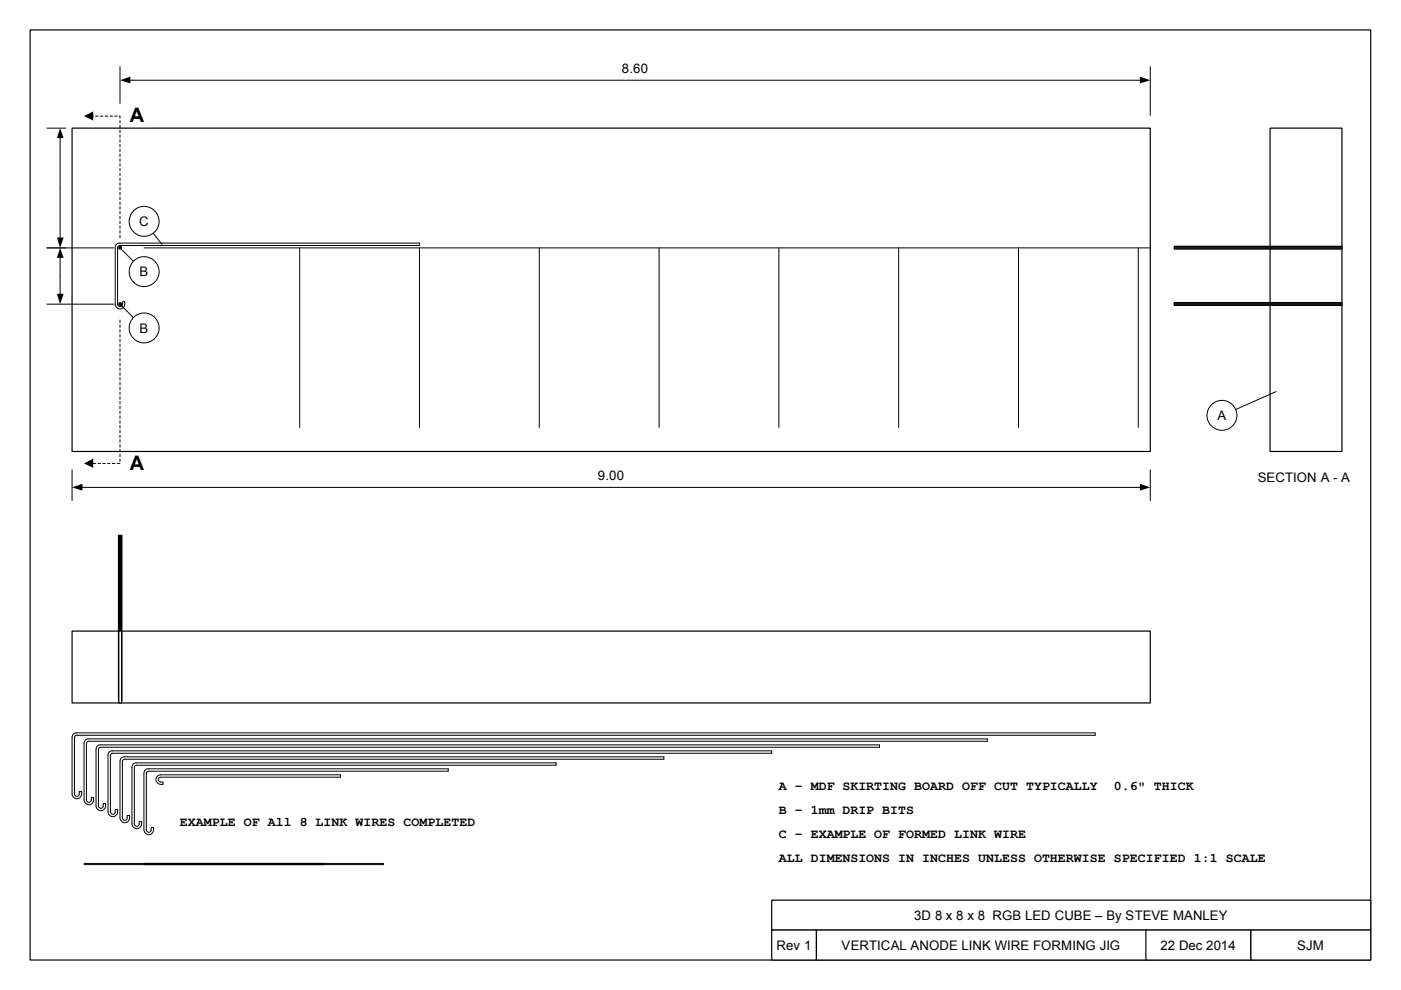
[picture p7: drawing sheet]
<svg xmlns="http://www.w3.org/2000/svg" width="297mm" height="210mm" viewBox="0 0 297 210" stroke-linecap="round" stroke-linejoin="round" font-family="sans-serif">
<path d="M6.4 6.3h284.2v197.3h-284.2zM15.3 27.2h228.6v68.6h-228.6zM269.3 27.2h15.2v68.6h-15.2z" fill="none" stroke="#000" stroke-width=".25"/>
<path d="M163.6 190.9h127v6.4h-127z" fill-rule="evenodd" fill="#fff"/>
<path d="M163.6 190.9h127v6.4h-127z" fill="none" stroke="#000" stroke-width=".25"/>
<path d="M163.6 197.3h9.5v6.3h-9.5z" fill-rule="evenodd" fill="#fff"/>
<path d="M163.6 197.3h9.5v6.3h-9.5z" fill="none" stroke="#000" stroke-width=".25"/>
<path d="M173.1 197.3h69.8v6.3h-69.8z" fill-rule="evenodd" fill="#fff"/>
<path d="M173.1 197.3h69.8v6.3h-69.8z" fill="none" stroke="#000" stroke-width=".25"/>
<path d="M242.9 197.3h22.3v6.3h-22.3z" fill-rule="evenodd" fill="#fff"/>
<path d="M242.9 197.3h22.3v6.3h-22.3z" fill="none" stroke="#000" stroke-width=".25"/>
<path d="M265.2 197.3h25.4v6.3h-25.4z" fill-rule="evenodd" fill="#fff"/>
<path d="M265.2 197.3h25.4v6.3h-25.4z" fill="none" stroke="#000" stroke-width=".25"/>
<path d="M25.4 50.5v-25.9h-5.8M25.4 67.8v30.5h-5.8" fill="none" stroke="#000" stroke-width=".21" stroke-dasharray=".7 .3" stroke-linecap="butt"/>
<path d="M17.8 24.6l2-1v2zM17.8 98.3l2-1v1.9z" fill="#000"/>
<path d="M270.5 83.1l-11.4 5" fill="none" stroke="#000" stroke-width=".21"/>
<circle cx="259.1" cy="88.1" r="3.2" fill="#fff"/>
<circle cx="259.1" cy="88.1" r="3.2" fill="none" stroke="#000" stroke-width=".21"/>
<path d="M243.9 99.7v6.5zM15.3 99.7v6.5z" fill-rule="evenodd" fill="#fff"/>
<path d="M15.3 99.7v6.5zM243.9 99.7v6.5zM17.3 103.4h224.5" fill="none" stroke="#000" stroke-width=".21"/>
<path d="M15.3 103.4l2.2-.8v1.5zM241.7 102.6l2.2 .8-2.2 .7z" fill="#000"/>
<path d="M126.7 99.2h5.5v3.4h-5.5z" fill-rule="evenodd" fill="#fff"/>
<path d="M249 64.2h35.5v.6h-35.5z" fill-rule="evenodd" fill="#1a1a1a"/>
<path d="M249 64.2h35.5v.6h-35.5zM15.3 133.9h228.6v15.2h-228.6z" fill="none" stroke="#000" stroke-width=".25"/>
<path d="M249 52.2h35.5v.6h-35.5z" fill-rule="evenodd" fill="#1a1a1a"/>
<path d="M249 52.2h35.5v.6h-35.5z" fill="none" stroke="#000" stroke-width=".25"/>
<path d="M30.5 52.6h213.4M63.5 52.6v38.1M88.9 52.6v38.1M114.3 52.6v38.1M139.7 52.6v38.1M165.1 52.6v38.1M190.5 52.6v38.1M215.9 52.6v38.1" fill="none" stroke="#000" stroke-width=".21"/>
<path d="M25.4 14.1v7.8zM243.9 14.1v10.4z" fill-rule="evenodd" fill="#fff"/>
<path d="M25.4 14.1v7.8zM27.5 17h214.3M243.9 14.1v10.4z" fill="none" stroke="#000" stroke-width=".21"/>
<path d="M25.4 17l2.2-.7v1.4zM241.7 16.3l2.2 .7-2.2 .7z" fill="#000"/>
<path d="M131.8 12.9h5.5v3.4h-5.5z" fill-rule="evenodd" fill="#fff"/>
<path d="M25.4 64.5l5.1 5.1" fill="none" stroke="#000" stroke-width=".21"/>
<circle cx="30.6" cy="69.6" r="3.2" fill="#fff"/>
<g fill="none" stroke="#000" stroke-width=".21">
<path d="M25.4 52.6l5.1 5.1"/>
<circle cx="30.6" cy="69.6" r="3.2"/>
</g>
<circle cx="30.6" cy="57.6" r="3.2" fill="#fff"/>
<g fill="none" stroke="#000" stroke-width=".21">
<path d="M30.5 47l3.8 4.8"/>
<circle cx="30.6" cy="57.6" r="3.2"/>
</g>
<circle cx="30.6" cy="46.9" r="3.2" fill="#fff"/>
<g fill="none" stroke="#000" stroke-width=".21">
<path d="M25.1 113.5h.8v35.2h-.8z"/>
<circle cx="30.6" cy="46.9" r="3.2"/>
</g>
<path d="M25.1 113.5h.8v35.2h-.8z" fill-rule="evenodd" fill="#000"/>
<path d="M25.2 133.9h.6v15.2h-.6z" fill-rule="evenodd" fill="#fff"/>
<path d="M25.2 133.9h.6v15.2h-.6z" fill="none" stroke="#000" stroke-width=".25"/>
<circle cx="25.5" cy="64.5" r=".31" fill="#1a1a1a"/>
<circle cx="25.5" cy="64.5" r=".31" fill="none" stroke="#000" stroke-width=".21"/>
<circle cx="25.5" cy="52.5" r=".31" fill="#1a1a1a"/>
<circle cx="25.5" cy="52.5" r=".31" fill="none" stroke="#000" stroke-width=".21"/>
<path d="M9.9 52.6h4zM9.9 27.2h4z" fill-rule="evenodd" fill="#fff"/>
<path d="M9.9 27.2h4zM12.7 29.1v21.4M9.9 52.6h4z" fill="none" stroke="#000" stroke-width=".21"/>
<path d="M12.7 27.2l.8 2.1h-1.4zM12.1 50.4h1.4l-.8 2.2z" fill="#000"/>
<g fill="#fff">
<path d="M8.7 37.3h3.4v5.5h-3.4z" fill-rule="evenodd"/>
<path d="M9.9 64.5h14.2zM9.9 52.6h14.2z" fill-rule="evenodd"/>
</g>
<path d="M9.9 52.6h14.2zM12.7 54.5v8M9.9 64.5h14.2z" fill="none" stroke="#000" stroke-width=".21"/>
<path d="M12.7 52.6l.8 2.1h-1.4zM12.1 62.3h1.4l-.8 2.2z" fill="#000"/>
<path d="M8.7 55.9h3.4v5.5h-3.4z" fill-rule="evenodd" fill="#fff"/>
<path d="M24.6 51.9l.5-.3h.3h63.5v.5h-63.5l-.4 .2-.1 .3v11.9a.51 .51 0 0 0 .5 .5 .51 .51 0 0 0 .5-.5v-.5h.6a1.06 1.06 0 0 1-.8 1.5 1.06 1.06 0 0 1-1.3-1v-11.9zM241.3 52.6v38.1M15.5 155.8l.5-.3 .3-.1h215.9v.6h-215.9l-.4 .2-.1 .3v11.9a.51 .51 0 0 0 .5 .5 .51 .51 0 0 0 .5-.5v-.5h.5a1.06 1.06 0 0 1-.7 1.5 1.06 1.06 0 0 1-1.3-1v-11.9zM18 157.1l.5-.4h.3h190.5v.5h-190.5l-.4 .3-.1 .2v12a.51 .51 0 0 0 .5 .5 .51 .51 0 0 0 .5-.5v-.5h.6a1.06 1.06 0 0 1-.8 1.4 1.06 1.06 0 0 1-1.3-.9v-12zM20.5 158.3l.5-.3h.4h165.1v.5h-165.1l-.5 .2v.3v11.9a.51 .51 0 0 0 .5 .5 .51 .51 0 0 0 .5-.5v-.5h.5a1.06 1.06 0 0 1-.7 1.5 1.06 1.06 0 0 1-1.3-1v-11.9zM23.1 159.6l.5-.3h.3h139.7v.5h-139.7l-.4 .2-.1 .3v11.9a.51 .51 0 0 0 .5 .5 .51 .51 0 0 0 .5-.5v-.5h.5a1.06 1.06 0 0 1-.7 1.5 1.06 1.06 0 0 1-1.3-1v-11.9zM25.6 160.9l.5-.4h.4h114.3v.5h-114.3l-.5 .3-.1 .2v12a.51 .51 0 0 0 .6 .5 .51 .51 0 0 0 .5-.5v-.5h.5a1.06 1.06 0 0 1-.7 1.4 1.06 1.06 0 0 1-1.4-.9v-12zM28.2 162.1l.5-.3h.3h88.9v.5h-88.9l-.4 .2-.1 .3v12a.51 .51 0 0 0 .5 .5 .51 .51 0 0 0 .5-.5v-.6h.5a1.06 1.06 0 0 1-.7 1.5 1.06 1.06 0 0 1-1.3-.9v-12zM30.7 163.4l.5-.3h.3h63.5v.5h-63.5l-.4 .2-.1 .3v11.9a.51 .51 0 0 0 .5 .5 .51 .51 0 0 0 .5-.5v-.5h.6a1.06 1.06 0 0 1-.8 1.5 1.06 1.06 0 0 1-1.3-1v-11.9zM33.4 164.6l.7-.3h38.1v.5l-38.4 .1a.51 .51 0 0 0-.2 .6 .51 .51 0 0 0 .5 .4h.5v.5a1.1 1.1 0 0 1-1.3-.4 1.1 1.1 0 0 1 .1-1.4zM17.8 183.1h63.5v.3h-63.5M68.6 183.1v.3" fill="none" stroke="#000" stroke-width=".21"/>
<g font-size="4.2">
<text x="27.6" y="25.8">A</text>
<text x="27.6" y="99.7">A</text>
</g>
<g font-size="2.8">
<text x="131.9" y="15.4">8.60</text>
<text x="29.5" y="47.9">C</text>
<text x="29.6" y="58.6">B</text>
<text x="29.6" y="70.5">B</text>
<text x="258.1" y="89.1">A</text>
<text x="126.8" y="101.8">9.00</text>
<text x="266.7" y="102.3">SECTION A - A</text>
<text x="165.1" y="167.6">A – MDF SKIRTING BOARD OFF CUT TYPICALLY</text>
<text x="236.2" y="167.6">0.6&quot; THICK</text>
<text x="165.1" y="172.7">B – 1mm DRIP BITS</text>
<text x="38.1" y="175.3">EXAMPLE OF All 8 LINK WIRES COMPLETED</text>
<text x="165.1" y="177.8">C – EXAMPLE OF FORMED LINK WIRE</text>
<text x="165.1" y="182.9">ALL DIMENSIONS IN INCHES UNLESS OTHERWISE SPECIFIED 1:1 SCALE</text>
<text x="193.8" y="195.1">3D 8 x 8 x 8 RGB LED CUBE – By STEVE MANLEY</text>
<text x="164.6" y="201.4">Rev 1</text>
<text x="178.4" y="201.4">VERTICAL ANODE LINK WIRE FORMING JIG</text>
<text x="246.1" y="201.4">22 Dec 2014</text>
<text x="275" y="201.4">SJM</text>
</g>
</svg>
